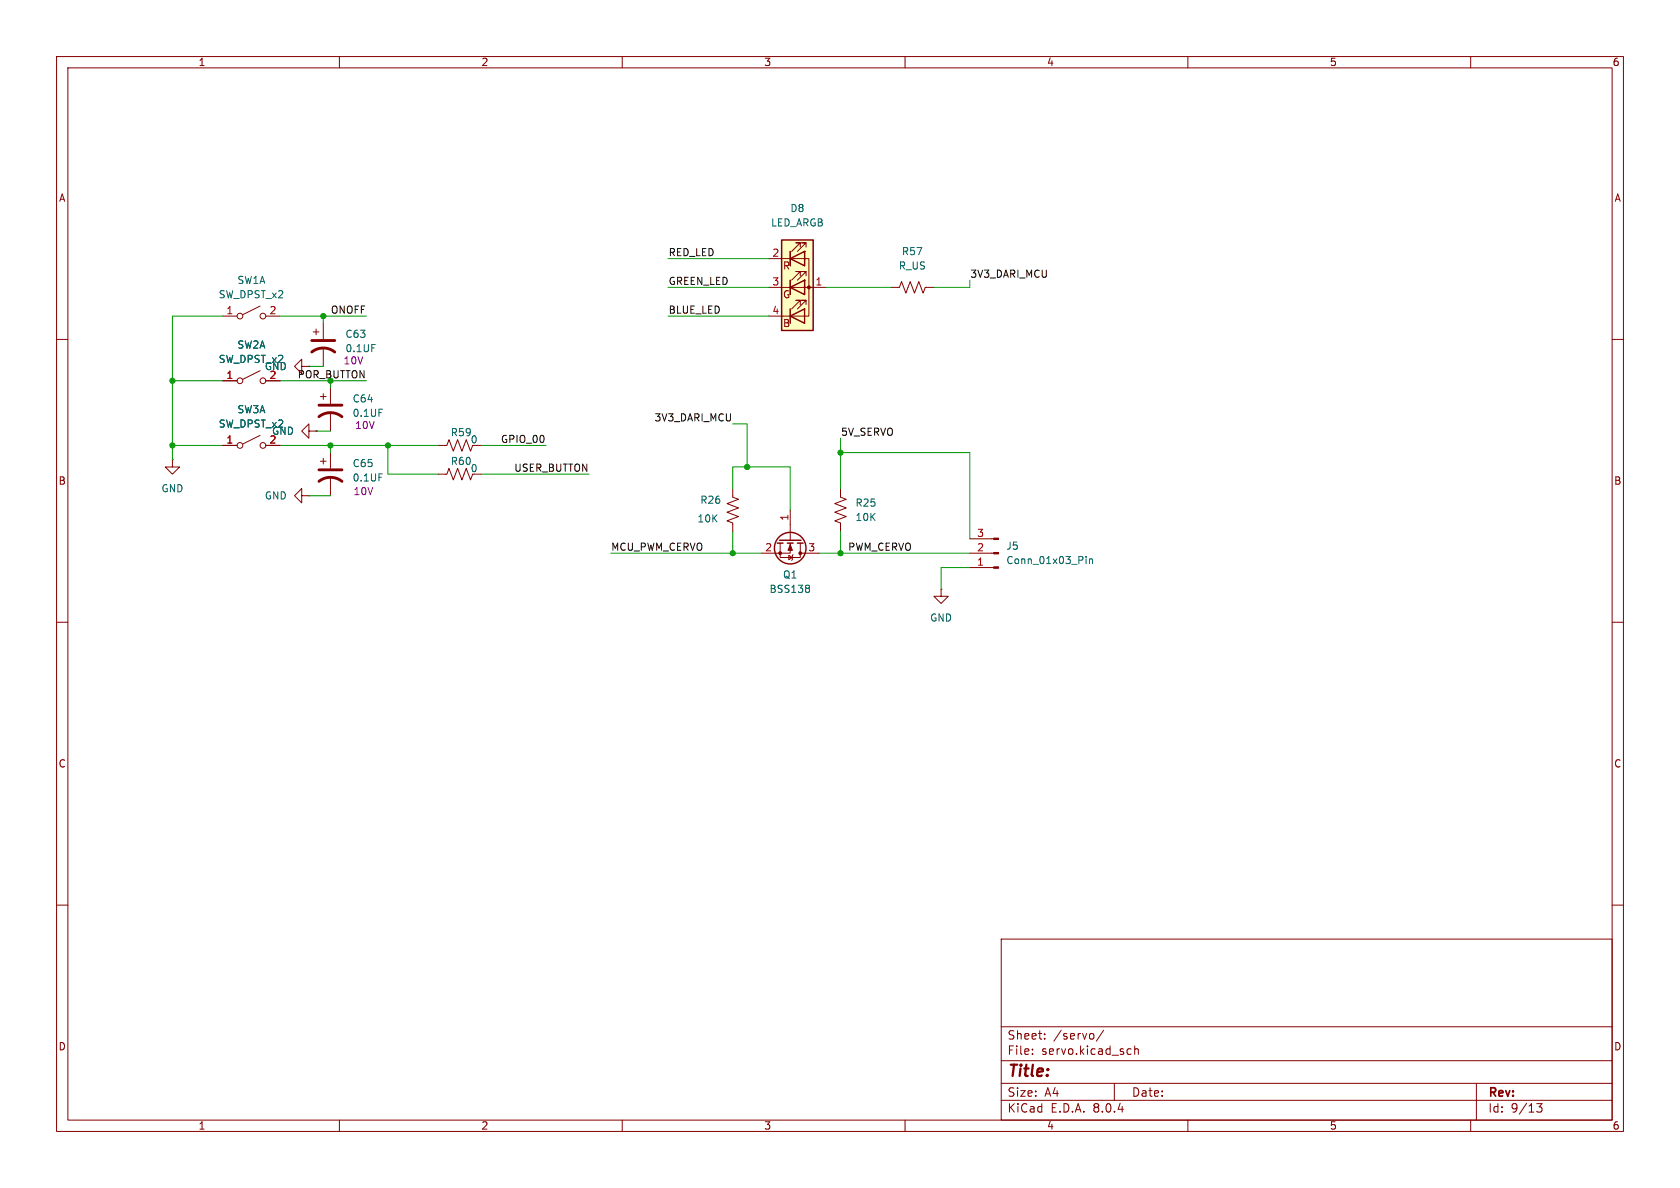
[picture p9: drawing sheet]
<svg xmlns="http://www.w3.org/2000/svg" width="297mm" height="210mm" viewBox="0 0 297 210" stroke-linecap="round" stroke-linejoin="round" font-family="sans-serif">
<g fill="none" stroke="#840000" stroke-width=".18">
<path d="M10 10h277v190h-277zM12 12h273v186h-273zM60 10v2M110 10v2M160 10v2M210 10v2M260 10v2M10 60h2M285 60h2M77.5 78.7h1.5l.4-1 .7 2.1 .8-2.1 .8 2.1 .7-2.1 .8 2.1 .4-1.1M83.8 78.7h1.3M53.3 87.6v-1.2l-1.2 1.2 1.2 1.3v-1.3h1.3"/>
<path d="M54.6 87.6h.1M56.6 81.5h1.1M57.1 81v1M58.4 80v2.8M58.4 84.3v3.3M129.5 86.4v1.5l1.1 .4-2.1 .7 2.1 .8-2.1 .8 2.1 .7-2.1 .8 1 .4v1.5M148.6 86.4v1.5l1 .4-2 .7 2 .8-2 .8 2 .7-2 .8 1 .4v1.5M171.4 95.3h4.3M171.4 97.8h4.3M10 110h2M166.4 104.1v1.3h1.2l-1.2 1.3-1.3-1.3h1.3M166.4 104.1h.1"/>
<path d="M171.4 100.3h4.3M285 110h2M10 160h2M285 160h2M177 166h108v32h-108zM60 198v2M110 198v2M160 198v2M177 194.5h108M177 191.5h108M177 187.5h108M177 181.5h108"/>
<path d="M182.5 186.3v.1M182.5 185.5v.1M184.7 183.6v.1M184.7 182.8v.1M193.2 182.8l.2 .2v.4l-.2 .2M195.1 182.1l-1.3 2M197 191.5v3M199.5 185.4l.5 .1M200 186.3l-.5 .1M200.6 185.5l.2-.1 .4 .1v.9M200.6 184.9v1.5M210 198v2"/>
<path d="M260 198v2M261 191.5v6.5M271.7 195.1h.9l-.5 .6 .4 .1v.7l-.2 .1-.6-.1"/>
</g>
<g fill="#840000" stroke="#840000" stroke-width=".18">
<path d="M175.7 95.1h.8v.3h-.8z"/>
<path d="M175.7 97.7h.8v.2h-.8z"/>
<path d="M175.7 100.2h.8v.3h-.8z"/>
</g>
<path d="M192 98.4v.1M192 98.8v.8M192.6 98.8v.8M192.6 98.9l.2-.1 .3 .1 .1 .7" fill="none" stroke="#006464" stroke-width=".18"/>
<path d="M56.4 85.1a3.3 3.3 0 0 1 4.1 0M56.4 83.1h4.1" fill="none" stroke="#840000" stroke-width=".51"/>
<path d="M138.2 42.4h5.6v16h-5.6z" fill="#ffffc2"/>
<g fill="none" stroke="#840000" stroke-width=".18">
<path d="M39.4 55.9h2.5M46 54.1l-3.1 1.5M47 55.9h2.5M55.4 58.7h1M55.9 58.2v1M57.1 57.2v2.7M135.9 45.7h7.1v10.2h-7.1M135.9 50.8h10.1M139.7 49.5v2.6M139.7 44.5v2.5M141.5 53.8v-.7h-.8h.8l-1.5 1.5M141.5 48.8v-.8h-.8h.8l-1.5 1.5"/>
<path d="M141.5 43.7v-.8h-.8h.8l-1.5 1.6M142.2 49.5v2.6zM142.2 49.5h.1M142.2 44.5v2.5zM142.2 44.5h.1M142.5 53.8v-.7h-.8h.8l-1.5 1.5M142.5 48.8v-.8h-.8h.8l-1.5 1.5M142.5 43.7v-.8h-.8h.8l-1.5 1.6M157.5 50.8h1.5l.4-1 .7 2 .8-2 .8 2 .7-2 .8 2 .4-1h1.5M39.4 67.3h2.5M39.4 78.7h2.5M46 65.5l-3.1 1.6"/>
<path d="M46 77l-3.1 1.5M47 67.3h2.5M47 78.7h2.5M53.3 64.8v-1.3l-1.2 1.3 1.2 1.2v-1.2h1.3M54.6 64.8h.1M54.6 76.2v-1.3l-1.3 1.3 1.3 1.3v-1.3h1.3M55.9 76.2h.1M56.6 70.1h1.1M57.1 61.5v3.3M57.1 69.6v1M58.4 68.6v2.8M58.4 72.9v3.3"/>
<path d="M30.5 81.3v1.3h1.2l-1.2 1.2-1.3-1.2h1.3M30.5 81.3h.1M77.5 83.8h1.5l.4-1 .7 2 .8-2 .8 2 .7-2 .8 2 .4-1M83.8 83.8h1.3M137.9 96v2.6h3.6v-2.6M139.4 98.2l.7 .4-.7 .3zM139.7 96v1.8h-5.1M139.7 90.2v5.3M140.2 98l-.1 .2v.7l-.1 .2M141.5 97.8h3.3"/>
<circle cx="42.4" cy="55.9" r=".51"/>
<circle cx="46.5" cy="55.9" r=".51"/>
<circle cx="42.4" cy="67.3" r=".51"/>
<circle cx="42.4" cy="78.7" r=".51"/>
<circle cx="46.5" cy="67.3" r=".51"/>
<circle cx="46.5" cy="78.7" r=".51"/>
</g>
<g fill="none" stroke="#840000" stroke-width=".25">
<path d="M138.2 42.4h5.6v16h-5.6zM139.7 55.9l2.5-1.3v2.6zM139.7 50.8l2.5-1.3v2.6zM139.7 45.7l2.5-1.2v2.5zM139.7 44.5v2.5M139.7 49.5v2.6M139.7 54.6v2.6M137.4 96h1M137.8 95.5h3.8M139.2 96h1M141 96h1"/>
<circle cx="139.7" cy="96.9" r="2.79"/>
</g>
<g fill="#840000" stroke="#840000" stroke-width=".18">
<path d="M139.7 96.3l.4 1h-.8z"/>
<circle cx="143" cy="50.8" r=".25"/>
<circle cx="137.9" cy="97.8" r=".25"/>
<circle cx="141.5" cy="97.8" r=".25"/>
</g>
<path d="M142.9 103.4l.2 .3-.2 .3 .2 .2v.3l-.2 .2" fill="none" stroke="#006464" stroke-width=".18"/>
<path d="M55.1 62.2a3.3 3.3 0 0 1 4.1 0M55.1 60.2h4.1M56.4 73.7a3.3 3.3 0 0 1 4.1 0M56.4 71.6h4.1" fill="none" stroke="#840000" stroke-width=".51"/>
<g fill="none" stroke="#009600" stroke-width=".18">
<path d="M39.4 55.9h-8.9v25.4M49.5 55.9h15.3M57.1 55.9v1.3M118.1 55.9h17.8M118.1 50.8h17.8M118.1 45.7h17.8M146 50.8h11.5M171.4 49.5v1.3h-6.3M30.5 67.3h8.9M30.5 78.7h8.9M49.5 67.3h15.3M49.5 78.7h28"/>
<path d="M54.6 64.8h2.5M55.9 76.2h2.5M58.4 67.3v1.3M58.4 78.7v1.3M68.6 78.7v5.1h8.9M85.1 78.7h11.4M129.5 74.9h2.6v7.7M148.6 77.5v8.9M54.6 87.6h3.8M85.1 83.8h19M107.9 97.8h26.7M129.5 86.4v-3.8h10.2v7.6"/>
<path d="M129.5 94v3.8M144.8 97.8h26.6M148.6 94v3.8M148.6 80h22.8v15.3M171.4 100.3h-5v3.8"/>
</g>
<g fill="#009600" stroke="#009600" stroke-width=".18">
<circle cx="148.6" cy="80" r=".46"/>
<circle cx="148.6" cy="97.8" r=".46"/>
<circle cx="132.1" cy="82.6" r=".46"/>
<circle cx="129.5" cy="97.8" r=".46"/>
<circle cx="57.1" cy="55.9" r=".46"/>
<circle cx="58.4" cy="78.7" r=".46"/>
<circle cx="30.5" cy="67.3" r=".46"/>
<circle cx="68.6" cy="78.7" r=".46"/>
<circle cx="30.5" cy="78.7" r=".46"/>
</g>
<text font-size="2.8" fill="#840000" x="178" y="190.9">Title:</text>
<g font-size="2.1" fill="#840000">
<text x="178" y="184">Sheet:</text>
<text x="186.2" y="184">/servo/</text>
<text x="178" y="186.7">File:</text>
<text x="184.1" y="186.7">servo.kicad_sch</text>
<text x="178" y="196.9">KiCad</text>
<text x="178" y="194.1">Size:</text>
<text x="184.7" y="194.1">A4</text>
<text x="185.7" y="196.9">E.D.A.</text>
<text x="193.3" y="196.9">8.0.4</text>
<text x="200" y="194.1">Date:</text>
<text x="263" y="194.3">Rev:</text>
<text x="263" y="196.9">Id:</text>
<text x="267.1" y="196.9">9/13</text>
</g>
<g font-size="1.8" fill="#840000">
<text x="35" y="11.9">1</text>
<text x="85" y="11.9">2</text>
<text x="135" y="11.9">3</text>
<text x="185" y="11.9">4</text>
<text x="235" y="11.9">5</text>
<text x="285" y="11.9">6</text>
<text x="10.3" y="35.9">A</text>
<text x="285.3" y="35.9">A</text>
<text x="138.3" y="47.9">R</text>
<text x="138.3" y="52.9">G</text>
<text x="138.3" y="58">B</text>
<text x="10.3" y="85.9">B</text>
<text x="285.3" y="85.9">B</text>
<text x="10.3" y="135.9">C</text>
<text x="285.3" y="135.9">C</text>
<text x="10.3" y="185.9">D</text>
<text x="285.3" y="185.9">D</text>
<text x="35" y="199.9">1</text>
<text x="85" y="199.9">2</text>
<text x="135" y="199.9">3</text>
<text x="185" y="199.9">4</text>
<text x="235" y="199.9">5</text>
<text x="285" y="199.9">6</text>
</g>
<g font-size="1.8" fill="#006464">
<text x="136.2" y="40.2">LED_ARGB</text>
<text x="139.6" y="37.7">D8</text>
<text x="158.8" y="47.9">R_US</text>
<text x="159.3" y="45.3">R57</text>
<text x="38.6" y="52.9">SW_DPST_x2</text>
<text x="41.9" y="50.4">SW1A</text>
<text x="61" y="59.9">C63</text>
<text x="38.6" y="64.4">SW_DPST_x2</text>
<text x="41.9" y="61.8">SW2A</text>
<text x="46.7" y="65.6">GND</text>
<text x="61" y="62.5">0.1UF</text>
<text x="62.2" y="71.3">C64</text>
<text x="38.6" y="75.8">SW_DPST_x2</text>
<text x="41.9" y="73.3">SW3A</text>
<text x="48" y="77.1">GND</text>
<text x="62.2" y="73.9">0.1UF</text>
<text x="79.6" y="77.3">R59</text>
<text x="62.2" y="82.8">C65</text>
<text x="79.6" y="82.4">R60</text>
<text x="83.1" y="78.6">0</text>
<text x="83.1" y="83.7">0</text>
<text x="28.4" y="87.2">GND</text>
<text x="46.7" y="88.5">GND</text>
<text x="62.2" y="85.3">0.1UF</text>
<text x="123.7" y="89.3">R26</text>
<text x="151.1" y="89.8">R25</text>
<text x="123.2" y="92.6">10K</text>
<text x="151.1" y="92.3">10K</text>
<text x="177.8" y="97.4">J5</text>
<text x="177.8" y="99.9">Conn_01x03_Pin</text>
<text x="135.9" y="105">BSS138</text>
<text x="138.3" y="102.5">Q1</text>
<text x="164.3" y="110.1">GND</text>
</g>
<g font-size="1.8" fill="#0f0f0f">
<text x="118.1" y="45.4">RED_LED</text>
<text x="118.1" y="50.5">GREEN_LED</text>
<text x="171.4" y="49.2">3V3_DARI_MCU</text>
<text x="58.4" y="55.5">ONOFF</text>
<text x="118.1" y="55.5">BLUE_LED</text>
<text x="115.6" y="74.6">3V3_DARI_MCU</text>
<text x="148.6" y="77.1">5V_SERVO</text>
<text x="88.5" y="78.4">GPIO_00</text>
<text x="90.8" y="83.5">USER_BUTTON</text>
<text x="107.9" y="97.4">MCU_PWM_CERVO</text>
<text x="149.8" y="97.4">PWM_CERVO</text>
</g>
<g font-size="1.8" fill="#a90000">
<text x="136.5" y="45.5">2</text>
<text x="136.5" y="50.5">3</text>
<text x="144.1" y="50.5">1</text>
<text x="39.9" y="55.6">1</text>
<text x="47.6" y="55.6">2</text>
<text x="136.5" y="55.6">4</text>
<text x="39.9" y="67.1">1</text>
<text x="47.6" y="67.1">2</text>
<text x="39.9" y="78.5">1</text>
<text x="47.6" y="78.5">2</text>
<text x="139.4" y="92.1" transform="rotate(-90 139.4 92.1)">1</text>
<text x="172.6" y="95">3</text>
<text x="135.2" y="97.5">2</text>
<text x="142.8" y="97.5">3</text>
<text x="172.6" y="100.1">1</text>
<text x="172.6" y="97.5">2</text>
</g>
<g font-size="1.8" fill="#840084">
<text x="60.6" y="64.6">10V</text>
<text x="62.7" y="76">10V</text>
<text x="62.4" y="87.7">10V</text>
</g>
<text font-size="1.8" fill="#009600" x="52.5" y="67">POR_BUTTON</text>
</svg>
